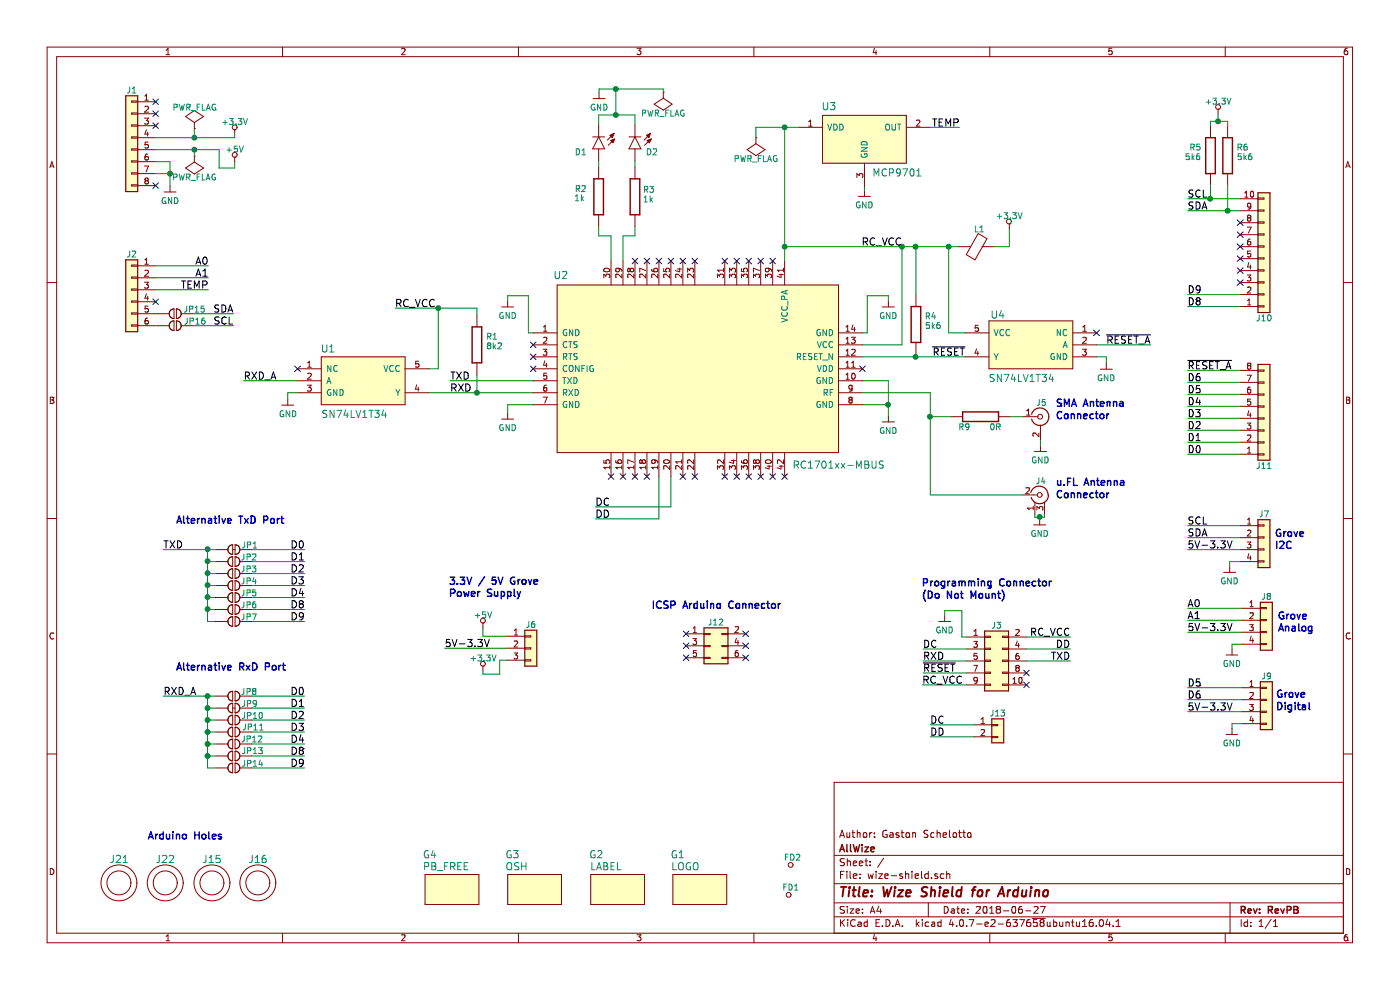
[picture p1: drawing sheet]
EESchema Schematic File Version 2
LIBS:power
LIBS:wize-shield
LIBS:wize-shield-cache
EELAYER 25 0
EELAYER END
$Descr A4 11693 8268
encoding utf-8
Sheet 1 1
Title "Wize Shield for Arduino"
Date "2018-06-27"
Rev "RevPB"
Comp "AllWize"
Comment1 "Author: Gaston Schelotto"
Comment2 ""
Comment3 ""
Comment4 ""
$EndDescr
$Comp
L FIDUCIAL FD1
U 1 1
P 6590 7495
F 0 "FD1" H 6605 7580 50  0000 C CNN
F 1 "FIDUCIAL" H 6615 7665 50  0001 C CNN
F 2 "WIZE-SHIELD:FIDUCIAL-08" H 6590 7495 60  0001 C CNN
F 3 "" H 6590 7495 60  0000 C CNN
F 4 "Fiducial" H 6590 7495 60  0001 C CNN "Function"
F 5 "NA" H 6590 7495 60  0001 C CNN "PN"
	1    6590 7495
	1    0    0    -1  
$EndComp
$Comp
L LOGO G1
U 1 1
P 5620 7305
F 0 "G1" H 5660 7475 60  0000 C CNN
F 1 "LOGO" H 5725 7375 60  0000 C CNN
F 2 "WIZE-SHIELD:allwize-logo-2" H 5620 7305 60  0001 C CNN
F 3 "" H 5620 7305 60  0000 C CNN
F 4 "Logo Mark" H 5620 7305 60  0001 C CNN "Function"
F 5 "NA" H 5620 7305 60  0001 C CNN "PN"
	1    5620 7305
	1    0    0    -1  
$EndComp
$Comp
L R R4
U 1 1
P 7650 2710
F 0 "R4" H 7775 2645 50  0000 C CNN
F 1 "5k6" H 7795 2725 50  0000 C CNN
F 2 "WIZE-SHIELD:R_0603" H 7650 2710 60  0001 C CNN
F 3 "" H 7650 2710 60  0000 C CNN
F 4 "Pull-up resistor" H 7650 2710 60  0001 C CNN "Function"
F 5 "ERJ-3EKF5601V" H 7650 2710 60  0001 C CNN "PN"
	1    7650 2710
	1    0    0    1   
$EndComp
$Comp
L +5V #PWR01
U 1 1
P 4035 5245
F 0 "#PWR01" H 4035 5205 50  0001 C CNN
F 1 "+5V" H 4035 5355 50  0000 C CNN
F 2 "" H 4035 5245 60  0000 C CNN
F 3 "" H 4035 5245 60  0000 C CNN
	1    4035 5245
	-1   0    0    -1  
$EndComp
$Comp
L GND #PWR02
U 1 1
P 5005 825
F 0 "#PWR02" H 5005 825 50  0001 C CNN
F 1 "GND" H 5005 755 50  0000 C CNN
F 2 "" H 5005 825 60  0000 C CNN
F 3 "" H 5005 825 60  0000 C CNN
	1    5005 825 
	1    0    0    -1  
$EndComp
$Comp
L R R2
U 1 1
P 5000 1645
F 0 "R2" H 5150 1715 50  0000 C CNN
F 1 "1k" H 5160 1640 50  0000 C CNN
F 2 "WIZE-SHIELD:R_0603" H 5000 1645 60  0001 C CNN
F 3 "" H 5000 1645 60  0000 C CNN
F 4 "Series Resistor" V 5000 1645 60  0001 C CNN "Function"
F 5 "RC0603FR-071KL" H 5000 1645 60  0001 C CNN "PN"
	1    5000 1645
	-1   0    0    -1  
$EndComp
$Comp
L LED-DIODE D1
U 1 1
P 5000 1245
F 0 "D1" H 5100 1245 50  0000 L BNN
F 1 "LED-DIODE" V 5190 1065 50  0001 L BNN
F 2 "WIZE-SHIELD:LED_0603" H 5000 1245 60  0001 C CNN
F 3 "" H 5000 1245 60  0000 C CNN
F 4 "Green LED" V 5000 1245 60  0001 C CNN "Function"
F 5 "KPT-1608LVZGCK" V 5000 1245 60  0001 C CNN "PN"
	1    5000 1245
	-1   0    0    1   
$EndComp
$Comp
L FIDUCIAL FD2
U 1 1
P 6605 7245
F 0 "FD2" H 6620 7330 50  0000 C CNN
F 1 "FIDUCIAL" H 6630 7415 50  0001 C CNN
F 2 "WIZE-SHIELD:FIDUCIAL-08" H 6605 7245 60  0001 C CNN
F 3 "" H 6605 7245 60  0000 C CNN
F 4 "Fiducial" H 6605 7245 60  0001 C CNN "Function"
F 5 "NA" H 6605 7245 60  0001 C CNN "PN"
	1    6605 7245
	1    0    0    -1  
$EndComp
Text Notes 3750 4995 0    60   ~ 12
3.3V / 5V Grove\nPower Supply
$Comp
L Conn_01x06 J2
U 1 1
P 1100 2420
F 0 "J2" H 1100 2720 50  0000 C CNN
F 1 "Conn_01x06" H 1100 2020 50  0001 C CNN
F 2 "WIZE-SHIELD:PinHeader_1x06_P2.54mm_Vertical" H 1100 2420 50  0001 C CNN
F 3 "" H 1100 2420 50  0001 C CNN
F 4 "1x6 Connector" H 1100 2420 60  0001 C CNN "Function"
F 5 "PEC06SAAN" H 1100 2420 60  0001 C CNN "PN"
	1    1100 2420
	-1   0    0    -1  
$EndComp
$Comp
L Conn_01x08 J1
U 1 1
P 1100 1150
F 0 "J1" H 1100 1550 50  0000 C CNN
F 1 "Conn_01x08" H 1100 650 50  0001 C CNN
F 2 "WIZE-SHIELD:PinHeader_1x08_P2.54mm_Vertical" H 1100 1150 50  0001 C CNN
F 3 "" H 1100 1150 50  0001 C CNN
F 4 "1x8 Connector" H 1100 1150 60  0001 C CNN "Function"
F 5 "PEC08SAAN" H 1100 1150 60  0001 C CNN "PN"
	1    1100 1150
	-1   0    0    -1  
$EndComp
$Comp
L Conn_01x10 J10
U 1 1
P 10560 2160
F 0 "J10" H 10560 2660 50  0000 C CNN
F 1 "Conn_01x10" H 10560 1560 50  0001 C CNN
F 2 "WIZE-SHIELD:PinHeader_1x10_P2.54mm_Vertical" H 10560 2160 50  0001 C CNN
F 3 "" H 10560 2160 50  0001 C CNN
F 4 "1x10 Connector" H 10560 2160 60  0001 C CNN "Function"
F 5 "PEC10SAAN" H 10560 2160 60  0001 C CNN "PN"
	1    10560 2160
	1    0    0    1   
$EndComp
$Comp
L Conn_02x05_Odd_Even J3
U 1 1
P 8275 5520
F 0 "J3" H 8325 5820 50  0000 C CNN
F 1 "Conn_02x05_Odd_Even" H 8325 5220 50  0001 C CNN
F 2 "WIZE-SHIELD:PinHeader_2x05_P1.27mm_Vertical_SMD" H 8275 5520 50  0001 C CNN
F 3 "" H 8275 5520 50  0001 C CNN
F 4 "2x5 Connector" H 8275 5520 60  0001 C CNN "Function"
F 5 "NA" H 8275 5520 60  0001 C CNN "PN"
	1    8275 5520
	1    0    0    -1  
$EndComp
$Comp
L Conn_01x08 J11
U 1 1
P 10560 3495
F 0 "J11" H 10560 3895 50  0000 C CNN
F 1 "Conn_01x08" H 10560 2995 50  0001 C CNN
F 2 "WIZE-SHIELD:PinHeader_1x08_P2.54mm_Vertical" H 10560 3495 50  0001 C CNN
F 3 "" H 10560 3495 50  0001 C CNN
F 4 "1x8 Connector" H 10560 3495 60  0001 C CNN "Function"
F 5 "PEC08SAAN" H 10560 3495 60  0001 C CNN "PN"
	1    10560 3495
	1    0    0    1   
$EndComp
$Comp
L Conn_01x03 J6
U 1 1
P 4435 5415
F 0 "J6" H 4435 5615 50  0000 C CNN
F 1 "Conn_01x03" H 4435 5215 50  0001 C CNN
F 2 "WIZE-SHIELD:PinHeader_1x03_P2.54mm_Vertical" H 4435 5415 50  0001 C CNN
F 3 "" H 4435 5415 50  0001 C CNN
F 4 "1x3 Connector" H 4435 5415 60  0001 C CNN "Function"
F 5 "PEC03SAAN" H 4435 5415 60  0001 C CNN "PN"
	1    4435 5415
	1    0    0    -1  
$EndComp
$Comp
L Conn_01x04 J7
U 1 1
P 10560 4490
F 0 "J7" H 10560 4690 50  0000 C CNN
F 1 "Conn_01x04" H 10560 4190 50  0001 C CNN
F 2 "WIZE-SHIELD:GROVE-TH-1x04-P2.00mm_Horizontal" H 10560 4490 50  0001 C CNN
F 3 "" H 10560 4490 50  0001 C CNN
F 4 "1x4 Connector" H 10560 4490 60  0001 C CNN "Function"
F 5 "110990037" H 10560 4490 60  0001 C CNN "PN"
	1    10560 4490
	1    0    0    -1  
$EndComp
$Comp
L R R3
U 1 1
P 5305 1645
F 0 "R3" H 5190 1710 50  0000 C CNN
F 1 "1k" H 5195 1630 50  0000 C CNN
F 2 "WIZE-SHIELD:R_0603" H 5305 1645 60  0001 C CNN
F 3 "" H 5305 1645 60  0000 C CNN
F 4 "Series Resistor" V 5305 1645 60  0001 C CNN "Function"
F 5 "RC0603FR-071KL" H 5305 1645 60  0001 C CNN "PN"
	1    5305 1645
	-1   0    0    -1  
$EndComp
$Comp
L LED-DIODE D2
U 1 1
P 5305 1245
F 0 "D2" H 5115 1245 50  0000 L BNN
F 1 "LED-DIODE" V 5495 1065 50  0001 L BNN
F 2 "WIZE-SHIELD:LED_0603" H 5305 1245 60  0001 C CNN
F 3 "" H 5305 1245 60  0000 C CNN
F 4 "Green LED" V 5305 1245 60  0001 C CNN "Function"
F 5 "KPT-1608LVZGCK" V 5305 1245 60  0001 C CNN "PN"
	1    5305 1245
	-1   0    0    1   
$EndComp
Wire Wire Line
	5000 1895 5000 1970
Wire Wire Line
	5000 1970 5105 1970
Wire Wire Line
	5105 1970 5105 2180
Wire Wire Line
	5205 2180 5205 1970
Wire Wire Line
	5205 1970 5305 1970
Wire Wire Line
	5305 1970 5305 1895
Wire Wire Line
	5000 1395 5000 1345
Wire Wire Line
	5305 1395 5305 1345
Wire Wire Line
	5000 1045 5000 960 
Wire Wire Line
	5000 960  5305 960 
Wire Wire Line
	5305 960  5305 1045
Wire Wire Line
	5005 775  5005 745 
Wire Wire Line
	5005 745  5540 745 
Wire Wire Line
	5145 745  5145 960 
Connection ~ 5145 960 
$Comp
L Ferrite_Bead L1
U 1 1
P 8155 2060
F 0 "L1" V 8005 2085 50  0000 C CNN
F 1 "Ferrite_Bead" V 8305 2060 50  0001 C CNN
F 2 "WIZE-SHIELD:R_0603" V 8085 2060 50  0001 C CNN
F 3 "" H 8155 2060 50  0001 C CNN
F 4 "Ferrite Bead" V 8155 2060 60  0001 C CNN "Function"
F 5 "BLM18SG331TN1" V 8155 2060 60  0001 C CNN "PN"
	1    8155 2060
	0    1    1    0   
$EndComp
NoConn ~ 7205 3080
NoConn ~ 6055 2180
NoConn ~ 6155 2180
NoConn ~ 6255 2180
NoConn ~ 6355 2180
NoConn ~ 6455 2180
NoConn ~ 5305 2180
NoConn ~ 5405 2180
NoConn ~ 5505 2180
NoConn ~ 5605 2180
NoConn ~ 5705 2180
NoConn ~ 5805 2180
Wire Wire Line
	7710 5420 8075 5420
Text Label 7710 5420 0    60   ~ 0
DC
Wire Wire Line
	7710 5520 8075 5520
Text Label 7710 5520 0    60   ~ 0
RXD
Wire Wire Line
	7710 5620 8075 5620
Text Label 7710 5620 0    60   ~ 0
~RESET~
$Comp
L GND #PWR03
U 1 1
P 7890 5190
F 0 "#PWR03" H 7890 5190 50  0001 C CNN
F 1 "GND" H 7890 5120 50  0000 C CNN
F 2 "" H 7890 5190 60  0000 C CNN
F 3 "" H 7890 5190 60  0000 C CNN
	1    7890 5190
	1    0    0    -1  
$EndComp
Wire Wire Line
	7890 5140 7890 5100
Wire Wire Line
	7890 5100 8035 5100
Wire Wire Line
	8035 5100 8035 5320
Wire Wire Line
	8035 5320 8075 5320
Wire Wire Line
	7705 5720 8075 5720
Text Label 7705 5720 0    60   ~ 0
RC_VCC
Wire Wire Line
	8940 5320 8575 5320
Text Label 8940 5320 2    60   ~ 0
RC_VCC
Wire Wire Line
	8940 5420 8575 5420
Text Label 8940 5420 2    60   ~ 0
DD
Wire Wire Line
	8940 5520 8575 5520
Text Label 8940 5520 2    60   ~ 0
TXD
NoConn ~ 8575 5620
NoConn ~ 8575 5720
Text Notes 7700 5010 0    60   ~ 12
Programming Connector\n(Do Not Mount)
$Comp
L GND #PWR04
U 1 1
P 7420 2565
F 0 "#PWR04" H 7420 2565 50  0001 C CNN
F 1 "GND" H 7420 2495 50  0000 C CNN
F 2 "" H 7420 2565 60  0000 C CNN
F 3 "" H 7420 2565 60  0000 C CNN
	1    7420 2565
	1    0    0    -1  
$EndComp
Wire Wire Line
	7420 2515 7420 2470
Wire Wire Line
	7420 2470 7245 2470
Wire Wire Line
	7245 2470 7245 2780
Wire Wire Line
	7245 2780 7205 2780
$Comp
L GND #PWR05
U 1 1
P 7420 3525
F 0 "#PWR05" H 7420 3525 50  0001 C CNN
F 1 "GND" H 7420 3455 50  0000 C CNN
F 2 "" H 7420 3525 60  0000 C CNN
F 3 "" H 7420 3525 60  0000 C CNN
	1    7420 3525
	1    0    0    -1  
$EndComp
Wire Wire Line
	7420 3475 7420 3180
Wire Wire Line
	7420 3180 7205 3180
Wire Wire Line
	7205 3380 7420 3380
Connection ~ 7420 3380
Wire Wire Line
	7535 2060 7535 2880
Wire Wire Line
	7535 2880 7205 2880
Connection ~ 7535 2060
Text Label 7535 2060 2    60   ~ 0
RC_VCC
Wire Wire Line
	8305 2060 8430 2060
Wire Wire Line
	8430 2060 8430 1910
$Comp
L +3.3V #PWR06
U 1 1
P 8430 1910
F 0 "#PWR06" H 8430 1870 50  0001 C CNN
F 1 "+3.3V" H 8430 2020 50  0000 C CNN
F 2 "" H 8430 1910 60  0000 C CNN
F 3 "" H 8430 1910 60  0000 C CNN
	1    8430 1910
	1    0    0    -1  
$EndComp
NoConn ~ 6155 3980
NoConn ~ 6255 3980
NoConn ~ 6355 3980
NoConn ~ 6455 3980
NoConn ~ 6555 3980
$Comp
L GND #PWR07
U 1 1
P 4240 2565
F 0 "#PWR07" H 4240 2565 50  0001 C CNN
F 1 "GND" H 4240 2495 50  0000 C CNN
F 2 "" H 4240 2565 60  0000 C CNN
F 3 "" H 4240 2565 60  0000 C CNN
	1    4240 2565
	-1   0    0    -1  
$EndComp
Wire Wire Line
	4240 2515 4240 2470
Wire Wire Line
	4240 2470 4415 2470
Wire Wire Line
	4415 2470 4415 2780
Wire Wire Line
	4415 2780 4455 2780
Text Label 8060 2980 2    60   ~ 0
~RESET~
$Comp
L GND #PWR08
U 1 1
P 4240 3500
F 0 "#PWR08" H 4240 3500 50  0001 C CNN
F 1 "GND" H 4240 3430 50  0000 C CNN
F 2 "" H 4240 3500 60  0000 C CNN
F 3 "" H 4240 3500 60  0000 C CNN
	1    4240 3500
	-1   0    0    -1  
$EndComp
Wire Wire Line
	4240 3450 4240 3380
Wire Wire Line
	4240 3380 4455 3380
NoConn ~ 6055 3980
NoConn ~ 5805 3980
NoConn ~ 5105 3980
NoConn ~ 5205 3980
NoConn ~ 5305 3980
NoConn ~ 5405 3980
NoConn ~ 5705 3980
Wire Wire Line
	5505 3980 5505 4335
Wire Wire Line
	5505 4335 4975 4335
Wire Wire Line
	5605 3980 5605 4235
Wire Wire Line
	5605 4235 4975 4235
Text Label 4975 4335 0    60   ~ 0
DD
Text Label 4975 4235 0    60   ~ 0
DC
NoConn ~ 4455 2880
NoConn ~ 4455 2980
NoConn ~ 4455 3080
Wire Wire Line
	3760 3180 4455 3180
Wire Wire Line
	3585 3280 4455 3280
Wire Wire Line
	7650 2960 7650 2980
Connection ~ 7650 2980
Wire Wire Line
	7650 2060 7650 2460
Connection ~ 7650 2060
Wire Wire Line
	6555 2060 8005 2060
$Comp
L R R1
U 1 1
P 3985 2880
F 0 "R1" H 4110 2815 50  0000 C CNN
F 1 "8k2" H 4130 2895 50  0000 C CNN
F 2 "WIZE-SHIELD:R_0603" H 3985 2880 60  0001 C CNN
F 3 "" H 3985 2880 60  0000 C CNN
F 4 "Pull-up resistor" H 3985 2880 60  0001 C CNN "Function"
F 5 "CRCW06038K20FKEA" H 3985 2880 60  0001 C CNN "PN"
	1    3985 2880
	1    0    0    1   
$EndComp
Wire Wire Line
	3985 3130 3985 3280
Connection ~ 3985 3280
Wire Wire Line
	3985 2575 3985 2630
Wire Wire Line
	3300 2575 3985 2575
Text Label 3300 2575 0    60   ~ 0
RC_VCC
Wire Wire Line
	4035 5315 4235 5315
Wire Wire Line
	4035 5315 4035 5245
$Comp
L +3.3V #PWR09
U 1 1
P 4035 5605
F 0 "#PWR09" H 4035 5565 50  0001 C CNN
F 1 "+3.3V" H 4035 5715 50  0000 C CNN
F 2 "" H 4035 5605 60  0000 C CNN
F 3 "" H 4035 5605 60  0000 C CNN
	1    4035 5605
	1    0    0    -1  
$EndComp
Wire Wire Line
	4235 5515 4175 5515
Wire Wire Line
	4175 5515 4175 5630
Wire Wire Line
	4175 5630 4035 5630
Wire Wire Line
	4035 5630 4035 5605
Wire Wire Line
	3715 5415 4235 5415
Text Label 3715 5415 0    60   ~ 0
5V-3.3V
$Comp
L +3.3V #PWR010
U 1 1
P 1960 1125
F 0 "#PWR010" H 1960 1085 50  0001 C CNN
F 1 "+3.3V" H 1960 1235 50  0000 C CNN
F 2 "" H 1960 1125 60  0000 C CNN
F 3 "" H 1960 1125 60  0000 C CNN
	1    1960 1125
	1    0    0    -1  
$EndComp
Wire Wire Line
	1625 1150 1625 1075
$Comp
L PWR_FLAG #FLG011
U 1 1
P 1625 1075
F 0 "#FLG011" H 1825 1120 50  0001 C CNN
F 1 "PWR_FLAG" H 1625 1255 50  0000 C CNN
F 2 "" H 1625 1075 60  0000 C CNN
F 3 "" H 1625 1075 60  0000 C CNN
	1    1625 1075
	1    0    0    -1  
$EndComp
Wire Wire Line
	1960 1150 1960 1125
Connection ~ 1625 1150
$Comp
L +5V #PWR012
U 1 1
P 1960 1355
F 0 "#PWR012" H 1960 1315 50  0001 C CNN
F 1 "+5V" H 1960 1465 50  0000 C CNN
F 2 "" H 1960 1355 60  0000 C CNN
F 3 "" H 1960 1355 60  0000 C CNN
	1    1960 1355
	1    0    0    -1  
$EndComp
Wire Wire Line
	1960 1355 1960 1405
Wire Wire Line
	1960 1405 1830 1405
Wire Wire Line
	1830 1405 1830 1250
$Comp
L GND #PWR013
U 1 1
P 1420 1605
F 0 "#PWR013" H 1420 1605 50  0001 C CNN
F 1 "GND" H 1420 1535 50  0000 C CNN
F 2 "" H 1420 1605 60  0000 C CNN
F 3 "" H 1420 1605 60  0000 C CNN
	1    1420 1605
	-1   0    0    -1  
$EndComp
$Comp
L RC1701xx-MBUS U2
U 1 1
P 4655 2380
F 0 "U2" H 4685 2465 60  0000 C CNN
F 1 "RC1701xx-MBUS" H 7005 880 60  0000 C CNN
F 2 "WIZE-SHIELD:RC1701xx-MBUS" H 4655 2380 60  0001 C CNN
F 3 "" H 4655 2380 60  0000 C CNN
F 4 "M-Bus High power RF Transceiver Module" H 4655 2380 60  0001 C CNN "Function"
F 5 "RC1701HP-MBUS4" H 4655 2380 60  0001 C CNN "PN"
	1    4655 2380
	1    0    0    -1  
$EndComp
$Comp
L PWR_FLAG #FLG014
U 1 1
P 1625 1305
F 0 "#FLG014" H 1825 1350 50  0001 C CNN
F 1 "PWR_FLAG" H 1625 1485 50  0000 C CNN
F 2 "" H 1625 1305 60  0000 C CNN
F 3 "" H 1625 1305 60  0000 C CNN
	1    1625 1305
	-1   0    0    1   
$EndComp
Wire Wire Line
	1625 1305 1625 1250
Connection ~ 1625 1250
Wire Wire Line
	1420 1350 1420 1555
Connection ~ 1420 1450
Text Notes 1470 4385 0    60   ~ 12
Alternative TxD Port
Text Label 9920 3095 0    60   ~ 0
~RESET_A~
$Comp
L SN74LV1T34 U1
U 1 1
P 2685 2980
F 0 "U1" H 2740 3050 60  0000 C CNN
F 1 "SN74LV1T34" H 2960 2505 60  0000 C CNN
F 2 "WIZE-SHIELD:SOT-23-5" H 2685 2980 60  0001 C CNN
F 3 "" H 2685 2980 60  0000 C CNN
F 4 "Logic Level Shifter" H 2685 2980 60  0001 C CNN "Function"
F 5 "SN74LV1T34DBVR" H 2685 2980 60  0001 C CNN "PN"
	1    2685 2980
	1    0    0    -1  
$EndComp
Wire Wire Line
	3585 3080 3660 3080
Wire Wire Line
	3660 3080 3660 2575
Connection ~ 3660 2575
NoConn ~ 2485 3080
$Comp
L GND #PWR015
U 1 1
P 2405 3385
F 0 "#PWR015" H 2405 3385 50  0001 C CNN
F 1 "GND" H 2405 3315 50  0000 C CNN
F 2 "" H 2405 3385 60  0000 C CNN
F 3 "" H 2405 3385 60  0000 C CNN
	1    2405 3385
	-1   0    0    -1  
$EndComp
Wire Wire Line
	2405 3335 2405 3280
Wire Wire Line
	2405 3280 2485 3280
Wire Wire Line
	2035 3180 2485 3180
Text Label 2035 3180 0    60   ~ 0
RXD_A
Text Label 3760 3180 0    60   ~ 0
TXD
Text Label 3760 3280 0    60   ~ 0
RXD
$Comp
L SN74LV1T34 U4
U 1 1
P 8960 2680
F 0 "U4" H 9585 2735 60  0000 C CNN
F 1 "SN74LV1T34" H 9385 2205 60  0000 C CNN
F 2 "WIZE-SHIELD:SOT-23-5" H 8960 2680 60  0001 C CNN
F 3 "" H 8960 2680 60  0000 C CNN
F 4 "Logic Level Shifter" H 8960 2680 60  0001 C CNN "Function"
F 5 "SN74LV1T34DBVR" H 8960 2680 60  0001 C CNN "PN"
	1    8960 2680
	-1   0    0    -1  
$EndComp
NoConn ~ 9160 2780
$Comp
L GND #PWR016
U 1 1
P 9240 3085
F 0 "#PWR016" H 9240 3085 50  0001 C CNN
F 1 "GND" H 9240 3015 50  0000 C CNN
F 2 "" H 9240 3085 60  0000 C CNN
F 3 "" H 9240 3085 60  0000 C CNN
	1    9240 3085
	1    0    0    -1  
$EndComp
Wire Wire Line
	9240 3035 9240 2980
Wire Wire Line
	9240 2980 9160 2980
Wire Wire Line
	9610 2880 9160 2880
Text Label 9610 2880 2    60   ~ 0
~RESET_A~
Wire Wire Line
	7205 2980 8060 2980
Wire Wire Line
	8060 2780 7925 2780
Wire Wire Line
	7925 2780 7925 2060
Connection ~ 7925 2060
$Comp
L Conn_Coaxial J5
U 1 1
P 8690 3480
F 0 "J5" H 8700 3600 50  0000 C CNN
F 1 "Conn_Coaxial" V 8805 3480 50  0001 C CNN
F 2 "WIZE-SHIELD:SMA_Jack" H 8690 3480 50  0001 C CNN
F 3 "" H 8690 3480 50  0001 C CNN
F 4 "SMA Antenna Connector" H 8690 3480 60  0001 C CNN "Function"
F 5 "PCB.SMAFRA.HT" H 8690 3480 60  0001 C CNN "PN"
	1    8690 3480
	1    0    0    -1  
$EndComp
$Comp
L GND #PWR017
U 1 1
P 8690 3770
F 0 "#PWR017" H 8690 3770 50  0001 C CNN
F 1 "GND" H 8690 3700 50  0000 C CNN
F 2 "" H 8690 3770 60  0000 C CNN
F 3 "" H 8690 3770 60  0000 C CNN
	1    8690 3770
	1    0    0    -1  
$EndComp
Wire Wire Line
	8690 3720 8690 3680
$Comp
L GND #PWR018
U 1 1
P 10270 4780
F 0 "#PWR018" H 10270 4780 50  0001 C CNN
F 1 "GND" H 10270 4710 50  0000 C CNN
F 2 "" H 10270 4780 60  0000 C CNN
F 3 "" H 10270 4780 60  0000 C CNN
	1    10270 4780
	-1   0    0    -1  
$EndComp
Wire Wire Line
	10270 4730 10270 4690
Wire Wire Line
	10270 4690 10360 4690
Text Label 9920 4390 0    60   ~ 0
SCL
Wire Wire Line
	9920 4390 10360 4390
Wire Wire Line
	9920 4490 10360 4490
Wire Wire Line
	9920 4590 10360 4590
Text Label 9920 4490 0    60   ~ 0
SDA
Text Label 9920 4590 0    60   ~ 0
5V-3.3V
$Comp
L GND #PWR019
U 1 1
P 10290 5470
F 0 "#PWR019" H 10290 5470 50  0001 C CNN
F 1 "GND" H 10290 5400 50  0000 C CNN
F 2 "" H 10290 5470 60  0000 C CNN
F 3 "" H 10290 5470 60  0000 C CNN
	1    10290 5470
	-1   0    0    -1  
$EndComp
Wire Wire Line
	10290 5420 10290 5380
Wire Wire Line
	10290 5380 10380 5380
Text Label 9920 5080 0    60   ~ 0
A0
Wire Wire Line
	9920 5080 10380 5080
Wire Wire Line
	9920 5180 10380 5180
Wire Wire Line
	9920 5280 10380 5280
Text Label 9920 5180 0    60   ~ 0
A1
Text Label 9920 5280 0    60   ~ 0
5V-3.3V
$Comp
L GND #PWR020
U 1 1
P 10290 6135
F 0 "#PWR020" H 10290 6135 50  0001 C CNN
F 1 "GND" H 10290 6065 50  0000 C CNN
F 2 "" H 10290 6135 60  0000 C CNN
F 3 "" H 10290 6135 60  0000 C CNN
	1    10290 6135
	-1   0    0    -1  
$EndComp
Wire Wire Line
	10290 6085 10290 6045
Wire Wire Line
	10290 6045 10380 6045
Text Label 9920 5745 0    60   ~ 0
D5
Wire Wire Line
	9920 5745 10380 5745
Wire Wire Line
	9920 5845 10380 5845
Wire Wire Line
	9920 5945 10380 5945
Text Label 9920 5845 0    60   ~ 0
D6
Text Label 9920 5945 0    60   ~ 0
5V-3.3V
Text Notes 10650 4595 0    60   ~ 12
Grove\nI2C
Text Notes 10675 5285 0    60   ~ 12
Grove\nAnalog
Text Notes 10660 5940 0    60   ~ 12
Grove\nDigital
Text Label 9920 1660 0    60   ~ 0
SCL
Text Label 9920 1760 0    60   ~ 0
SDA
Text Label 1740 2220 2    60   ~ 0
A0
Text Label 1740 2320 2    60   ~ 0
A1
Text Label 1740 2420 2    60   ~ 0
TEMP
Text Label 9920 3195 0    60   ~ 0
D6
Text Label 9920 3295 0    60   ~ 0
D5
$Comp
L MCP9701 U3
U 1 1
P 6870 965
F 0 "U3" H 6925 1045 60  0000 C CNN
F 1 "MCP9701" H 7495 490 60  0000 C CNN
F 2 "WIZE-SHIELD:SOT-23-3" H 6870 965 60  0001 C CNN
F 3 "" H 6870 965 60  0000 C CNN
F 4 "Temperature Sensors" H 6870 965 60  0001 C CNN "Function"
F 5 "MCP9701T-E/TT" H 6870 965 60  0001 C CNN "PN"
	1    6870 965 
	1    0    0    -1  
$EndComp
Wire Wire Line
	6315 1065 6670 1065
$Comp
L GND #PWR021
U 1 1
P 7220 1640
F 0 "#PWR021" H 7220 1640 50  0001 C CNN
F 1 "GND" H 7220 1570 50  0000 C CNN
F 2 "" H 7220 1640 60  0000 C CNN
F 3 "" H 7220 1640 60  0000 C CNN
	1    7220 1640
	1    0    0    -1  
$EndComp
Wire Wire Line
	7220 1590 7220 1565
Wire Wire Line
	7770 1065 8015 1065
Text Label 8015 1065 2    60   ~ 0
TEMP
Text Label 9920 3695 0    60   ~ 0
D1
Text Label 9920 3795 0    60   ~ 0
D0
Text Label 1365 5815 0    60   ~ 0
RXD_A
Wire Wire Line
	2105 4690 2545 4690
Text Label 1365 4590 0    60   ~ 0
TXD
Wire Wire Line
	2105 4590 2545 4590
Text Label 2545 4590 2    60   ~ 0
D0
Wire Wire Line
	2105 4790 2545 4790
Text Label 2545 4790 2    60   ~ 0
D2
Text Label 2545 4690 2    60   ~ 0
D1
Text Label 2545 4890 2    60   ~ 0
D3
Text Label 9920 2460 0    60   ~ 0
D9
Text Label 9920 2560 0    60   ~ 0
D8
Wire Wire Line
	6555 1065 6555 2180
Connection ~ 6555 2060
$Comp
L Conn_01x04 J8
U 1 1
P 10580 5180
F 0 "J8" H 10580 5380 50  0000 C CNN
F 1 "Conn_01x04" H 10580 4880 50  0001 C CNN
F 2 "WIZE-SHIELD:GROVE-TH-1x04-P2.00mm_Horizontal" H 10580 5180 50  0001 C CNN
F 3 "" H 10580 5180 50  0001 C CNN
F 4 "1x4 Connector" H 10580 5180 60  0001 C CNN "Function"
F 5 "110990037" H 10580 5180 60  0001 C CNN "PN"
	1    10580 5180
	1    0    0    -1  
$EndComp
$Comp
L Conn_01x04 J9
U 1 1
P 10580 5845
F 0 "J9" H 10580 6045 50  0000 C CNN
F 1 "Conn_01x04" H 10580 5545 50  0001 C CNN
F 2 "WIZE-SHIELD:GROVE-TH-1x04-P2.00mm_Horizontal" H 10580 5845 50  0001 C CNN
F 3 "" H 10580 5845 50  0001 C CNN
F 4 "1x4 Connector" H 10580 5845 60  0001 C CNN "Function"
F 5 "110990037" H 10580 5845 60  0001 C CNN "PN"
	1    10580 5845
	1    0    0    -1  
$EndComp
$Comp
L PWR_FLAG #FLG022
U 1 1
P 5540 770
F 0 "#FLG022" H 5740 815 50  0001 C CNN
F 1 "PWR_FLAG" H 5540 950 50  0000 C CNN
F 2 "" H 5540 770 60  0000 C CNN
F 3 "" H 5540 770 60  0000 C CNN
	1    5540 770 
	-1   0    0    1   
$EndComp
Wire Wire Line
	5540 745  5540 770 
Connection ~ 5145 745 
$Comp
L PWR_FLAG #FLG023
U 1 1
P 6315 1150
F 0 "#FLG023" H 6515 1195 50  0001 C CNN
F 1 "PWR_FLAG" H 6315 1330 50  0000 C CNN
F 2 "" H 6315 1150 60  0000 C CNN
F 3 "" H 6315 1150 60  0000 C CNN
	1    6315 1150
	-1   0    0    1   
$EndComp
Wire Wire Line
	6315 1150 6315 1065
Connection ~ 6555 1065
$Comp
L Conn_02x03_Odd_Even J12
U 1 1
P 5930 5395
F 0 "J12" H 5980 5595 50  0000 C CNN
F 1 "Conn_02x03_Odd_Even" H 5980 5195 50  0001 C CNN
F 2 "WIZE-SHIELD:PinHeader_2x03_P2.54mm_Vertical" H 5930 5395 50  0001 C CNN
F 3 "" H 5930 5395 50  0001 C CNN
F 4 "2x3 Connector" H 5930 5395 60  0001 C CNN "Function"
F 5 "NA" H 5930 5395 60  0001 C CNN "PN"
	1    5930 5395
	1    0    0    -1  
$EndComp
Text Notes 5445 5095 0    60   ~ 12
ICSP Arduino Connector
NoConn ~ 5730 5295
NoConn ~ 5730 5395
NoConn ~ 5730 5495
NoConn ~ 6230 5295
NoConn ~ 6230 5395
NoConn ~ 6230 5495
$Comp
L R R6
U 1 1
P 10255 1300
F 0 "R6" H 10380 1235 50  0000 C CNN
F 1 "5k6" H 10400 1315 50  0000 C CNN
F 2 "WIZE-SHIELD:R_0603" H 10255 1300 60  0001 C CNN
F 3 "" H 10255 1300 60  0000 C CNN
F 4 "Pull-up resistor" H 10255 1300 60  0001 C CNN "Function"
F 5 "ERJ-3EKF5601V" H 10255 1300 60  0001 C CNN "PN"
	1    10255 1300
	1    0    0    1   
$EndComp
$Comp
L R R5
U 1 1
P 10110 1300
F 0 "R5" H 10235 1235 50  0000 C CNN
F 1 "5k6" H 10255 1315 50  0000 C CNN
F 2 "WIZE-SHIELD:R_0603" H 10110 1300 60  0001 C CNN
F 3 "" H 10110 1300 60  0000 C CNN
F 4 "Pull-up resistor" H 10110 1300 60  0001 C CNN "Function"
F 5 "ERJ-3EKF5601V" H 10110 1300 60  0001 C CNN "PN"
	1    10110 1300
	-1   0    0    1   
$EndComp
Connection ~ 10110 1660
Connection ~ 10255 1760
Wire Wire Line
	10110 1050 10110 1015
Wire Wire Line
	10110 1015 10255 1015
Wire Wire Line
	10255 1015 10255 1050
Wire Wire Line
	10110 1550 10110 1660
Wire Wire Line
	10255 1550 10255 1760
$Comp
L +3.3V #PWR024
U 1 1
P 10175 955
F 0 "#PWR024" H 10175 915 50  0001 C CNN
F 1 "+3.3V" H 10175 1065 50  0000 C CNN
F 2 "" H 10175 955 60  0000 C CNN
F 3 "" H 10175 955 60  0000 C CNN
	1    10175 955 
	1    0    0    -1  
$EndComp
Wire Wire Line
	10175 955  10175 1015
Connection ~ 10175 1015
$Comp
L Conn_01x02 J13
U 1 1
P 8335 6055
F 0 "J13" H 8335 6155 50  0000 C CNN
F 1 "Conn_01x02" H 8335 5855 50  0001 C CNN
F 2 "WIZE-SHIELD:PinHeader_1x02_P2.54mm_Vertical" H 8335 6055 50  0001 C CNN
F 3 "" H 8335 6055 50  0001 C CNN
F 4 "1x2 Connector" H 8335 6055 60  0001 C CNN "Function"
F 5 "NA" H 8335 6055 60  0001 C CNN "PN"
	1    8335 6055
	1    0    0    -1  
$EndComp
Wire Wire Line
	7770 6055 8135 6055
Text Label 7770 6055 0    60   ~ 0
DC
Wire Wire Line
	7770 6155 8135 6155
Text Label 7770 6155 0    60   ~ 0
DD
$Comp
L NPTH-HOLE J21
U 1 1
P 995 7375
F 0 "J21" H 995 7575 60  0000 C CNN
F 1 "NPTH-HOLE" H 1195 7125 60  0001 C CNN
F 2 "WIZE-SHIELD:HOLE_3.10MM" H 995 7375 60  0001 C CNN
F 3 "" H 995 7375 60  0000 C CNN
F 4 "NPTH Hole" H 995 7375 60  0001 C CNN "Function"
F 5 "NA" H 995 7375 60  0001 C CNN "PN"
	1    995  7375
	1    0    0    -1  
$EndComp
$Comp
L NPTH-HOLE J22
U 1 1
P 1380 7375
F 0 "J22" H 1380 7575 60  0000 C CNN
F 1 "NPTH-HOLE" H 1580 7125 60  0001 C CNN
F 2 "WIZE-SHIELD:HOLE_3.10MM" H 1380 7375 60  0001 C CNN
F 3 "" H 1380 7375 60  0000 C CNN
F 4 "NPTH Hole" H 1380 7375 60  0001 C CNN "Function"
F 5 "NA" H 1380 7375 60  0001 C CNN "PN"
	1    1380 7375
	1    0    0    -1  
$EndComp
$Comp
L NPTH-HOLE J15
U 1 1
P 1770 7375
F 0 "J15" H 1770 7575 60  0000 C CNN
F 1 "NPTH-HOLE" H 1970 7125 60  0001 C CNN
F 2 "WIZE-SHIELD:HOLE_3.10MM" H 1770 7375 60  0001 C CNN
F 3 "" H 1770 7375 60  0000 C CNN
F 4 "NPTH Hole" H 1770 7375 60  0001 C CNN "Function"
F 5 "NA" H 1770 7375 60  0001 C CNN "PN"
	1    1770 7375
	1    0    0    -1  
$EndComp
$Comp
L NPTH-HOLE J16
U 1 1
P 2155 7375
F 0 "J16" H 2155 7575 60  0000 C CNN
F 1 "NPTH-HOLE" H 2355 7125 60  0001 C CNN
F 2 "WIZE-SHIELD:HOLE_3.10MM" H 2155 7375 60  0001 C CNN
F 3 "" H 2155 7375 60  0000 C CNN
F 4 "NPTH Hole" H 2155 7375 60  0001 C CNN "Function"
F 5 "NA" H 2155 7375 60  0001 C CNN "PN"
	1    2155 7375
	1    0    0    -1  
$EndComp
Text Notes 1235 7020 0    60   ~ 12
Arduino Holes
$Comp
L LOGO G2
U 1 1
P 4935 7305
F 0 "G2" H 4980 7475 60  0000 C CNN
F 1 "LABEL" H 5060 7375 60  0000 C CNN
F 2 "WIZE-SHIELD:LABEL_15x7mm" H 4935 7305 60  0001 C CNN
F 3 "" H 4935 7305 60  0000 C CNN
F 4 "Label Zone" H 4935 7305 60  0001 C CNN "Function"
F 5 "NA" H 4935 7305 60  0001 C CNN "PN"
	1    4935 7305
	1    0    0    -1  
$EndComp
Wire Wire Line
	1615 2620 1950 2620
Text Label 1950 2620 2    60   ~ 0
SDA
Wire Wire Line
	1615 2720 1950 2720
Text Label 1950 2720 2    60   ~ 0
SCL
NoConn ~ 1300 1550
NoConn ~ 1300 850 
NoConn ~ 1300 950 
NoConn ~ 1300 1050
Wire Wire Line
	1300 1150 1960 1150
Wire Wire Line
	1830 1250 1300 1250
Wire Wire Line
	1300 1350 1420 1350
Wire Wire Line
	1300 1450 1420 1450
Wire Wire Line
	1300 2620 1315 2620
Wire Wire Line
	1300 2720 1315 2720
Wire Wire Line
	1300 2420 1740 2420
Wire Wire Line
	1740 2320 1300 2320
Wire Wire Line
	1300 2220 1740 2220
NoConn ~ 1300 2520
Wire Wire Line
	10360 3795 9920 3795
Wire Wire Line
	9920 3695 10360 3695
Wire Wire Line
	9920 3295 10360 3295
Wire Wire Line
	10360 3195 9920 3195
Wire Wire Line
	9920 3095 10360 3095
NoConn ~ 10360 2360
NoConn ~ 10360 2260
NoConn ~ 10360 2160
NoConn ~ 10360 2060
NoConn ~ 10360 1960
NoConn ~ 10360 1860
Wire Wire Line
	9920 1660 10360 1660
Wire Wire Line
	9920 1760 10360 1760
Wire Wire Line
	10360 2460 9920 2460
Wire Wire Line
	9920 2560 10360 2560
Wire Wire Line
	2105 4890 2545 4890
Text Label 9920 3495 0    60   ~ 0
D3
Text Label 9920 3595 0    60   ~ 0
D2
Wire Wire Line
	10360 3495 9920 3495
Wire Wire Line
	9920 3595 10360 3595
Wire Wire Line
	10360 3395 9920 3395
Text Label 9920 3395 0    60   ~ 0
D4
Wire Wire Line
	2105 5090 2545 5090
Wire Wire Line
	2105 4990 2545 4990
Text Label 2545 4990 2    60   ~ 0
D4
Wire Wire Line
	2105 5190 2545 5190
Text Label 2545 5190 2    60   ~ 0
D9
Text Label 2545 5090 2    60   ~ 0
D8
$Comp
L SolderJumper_2_Bridged JP1
U 1 1
P 1955 4590
F 0 "JP1" H 2085 4630 50  0000 C CNN
F 1 "SolderJumper_2_Bridged" H 1955 4490 50  0001 C CNN
F 2 "WIZE-SHIELD:SolderJumper-2_P1.3mm_Bridged_Pad1.0x1.5mm" H 1955 4590 50  0001 C CNN
F 3 "" H 1955 4590 50  0001 C CNN
F 4 "Solder Jumper Bridged" H 1955 4590 60  0001 C CNN "Function"
F 5 "NA" H 1955 4590 60  0001 C CNN "PN"
	1    1955 4590
	1    0    0    -1  
$EndComp
Wire Wire Line
	1365 4590 1805 4590
Wire Wire Line
	1805 4690 1735 4690
Wire Wire Line
	1735 4590 1735 5190
Connection ~ 1735 4590
Wire Wire Line
	1735 4790 1805 4790
Connection ~ 1735 4690
Wire Wire Line
	1735 4890 1805 4890
Connection ~ 1735 4790
Wire Wire Line
	1735 4990 1805 4990
Connection ~ 1735 4890
Wire Wire Line
	1735 5090 1805 5090
Connection ~ 1735 4990
Wire Wire Line
	1735 5190 1805 5190
Connection ~ 1735 5090
Text Notes 1470 5610 0    60   ~ 12
Alternative RxD Port
Wire Wire Line
	2105 5915 2545 5915
Wire Wire Line
	2105 5815 2545 5815
Text Label 2545 5815 2    60   ~ 0
D0
Wire Wire Line
	2105 6015 2545 6015
Text Label 2545 6015 2    60   ~ 0
D2
Text Label 2545 5915 2    60   ~ 0
D1
Text Label 2545 6115 2    60   ~ 0
D3
Wire Wire Line
	2105 6115 2545 6115
Wire Wire Line
	2105 6315 2545 6315
Wire Wire Line
	2105 6215 2545 6215
Text Label 2545 6215 2    60   ~ 0
D4
Wire Wire Line
	2105 6415 2545 6415
Text Label 2545 6415 2    60   ~ 0
D9
Text Label 2545 6315 2    60   ~ 0
D8
$Comp
L SolderJumper_2_Open JP8
U 1 1
P 1955 5815
F 0 "JP8" H 2080 5855 50  0000 C CNN
F 1 "SolderJumper_2_Open" H 1955 5715 50  0001 C CNN
F 2 "WIZE-SHIELD:SolderJumper-2_P1.3mm_Open_Pad1.0x1.5mm" H 1955 5815 50  0001 C CNN
F 3 "" H 1955 5815 50  0001 C CNN
F 4 "Solder Jumper Open" H 1955 5815 60  0001 C CNN "Function"
F 5 "NA" H 1955 5815 60  0001 C CNN "PN"
	1    1955 5815
	1    0    0    -1  
$EndComp
Wire Wire Line
	1365 5815 1805 5815
Wire Wire Line
	1805 5915 1735 5915
Wire Wire Line
	1735 5815 1735 6415
Connection ~ 1735 5815
Wire Wire Line
	1735 6015 1805 6015
Connection ~ 1735 5915
Wire Wire Line
	1735 6115 1805 6115
Connection ~ 1735 6015
Wire Wire Line
	1735 6215 1805 6215
Connection ~ 1735 6115
Wire Wire Line
	1735 6315 1805 6315
Connection ~ 1735 6215
Wire Wire Line
	1735 6415 1805 6415
Connection ~ 1735 6315
$Comp
L SolderJumper_2_Open JP10
U 1 1
P 1955 6015
F 0 "JP10" H 2110 6055 50  0000 C CNN
F 1 "SolderJumper_2_Open" H 1955 5915 50  0001 C CNN
F 2 "WIZE-SHIELD:SolderJumper-2_P1.3mm_Open_Pad1.0x1.5mm" H 1955 6015 50  0001 C CNN
F 3 "" H 1955 6015 50  0001 C CNN
F 4 "Solder Jumper Open" H 1955 6015 60  0001 C CNN "Function"
F 5 "NA" H 1955 6015 60  0001 C CNN "PN"
	1    1955 6015
	1    0    0    -1  
$EndComp
$Comp
L SolderJumper_2_Open JP11
U 1 1
P 1955 6115
F 0 "JP11" H 2115 6160 50  0000 C CNN
F 1 "SolderJumper_2_Open" H 1955 6015 50  0001 C CNN
F 2 "WIZE-SHIELD:SolderJumper-2_P1.3mm_Open_Pad1.0x1.5mm" H 1955 6115 50  0001 C CNN
F 3 "" H 1955 6115 50  0001 C CNN
F 4 "Solder Jumper Open" H 1955 6115 60  0001 C CNN "Function"
F 5 "NA" H 1955 6115 60  0001 C CNN "PN"
	1    1955 6115
	1    0    0    -1  
$EndComp
$Comp
L SolderJumper_2_Open JP12
U 1 1
P 1955 6215
F 0 "JP12" H 2105 6260 50  0000 C CNN
F 1 "SolderJumper_2_Open" H 1955 6115 50  0001 C CNN
F 2 "WIZE-SHIELD:SolderJumper-2_P1.3mm_Open_Pad1.0x1.5mm" H 1955 6215 50  0001 C CNN
F 3 "" H 1955 6215 50  0001 C CNN
F 4 "Solder Jumper Open" H 1955 6215 60  0001 C CNN "Function"
F 5 "NA" H 1955 6215 60  0001 C CNN "PN"
	1    1955 6215
	1    0    0    -1  
$EndComp
$Comp
L SolderJumper_2_Open JP13
U 1 1
P 1955 6315
F 0 "JP13" H 2110 6360 50  0000 C CNN
F 1 "SolderJumper_2_Open" H 1955 6215 50  0001 C CNN
F 2 "WIZE-SHIELD:SolderJumper-2_P1.3mm_Open_Pad1.0x1.5mm" H 1955 6315 50  0001 C CNN
F 3 "" H 1955 6315 50  0001 C CNN
F 4 "Solder Jumper Open" H 1955 6315 60  0001 C CNN "Function"
F 5 "NA" H 1955 6315 60  0001 C CNN "PN"
	1    1955 6315
	1    0    0    -1  
$EndComp
$Comp
L SolderJumper_2_Open JP14
U 1 1
P 1955 6415
F 0 "JP14" H 2110 6455 50  0000 C CNN
F 1 "SolderJumper_2_Open" H 1955 6315 50  0001 C CNN
F 2 "WIZE-SHIELD:SolderJumper-2_P1.3mm_Open_Pad1.0x1.5mm" H 1955 6415 50  0001 C CNN
F 3 "" H 1955 6415 50  0001 C CNN
F 4 "Solder Jumper Open" H 1955 6415 60  0001 C CNN "Function"
F 5 "NA" H 1955 6415 60  0001 C CNN "PN"
	1    1955 6415
	1    0    0    -1  
$EndComp
$Comp
L SolderJumper_2_Open JP3
U 1 1
P 1955 4790
F 0 "JP3" H 2080 4830 50  0000 C CNN
F 1 "SolderJumper_2_Open" H 1955 4690 50  0001 C CNN
F 2 "WIZE-SHIELD:SolderJumper-2_P1.3mm_Open_Pad1.0x1.5mm" H 1955 4790 50  0001 C CNN
F 3 "" H 1955 4790 50  0001 C CNN
F 4 "Solder Jumper Open" H 1955 4790 60  0001 C CNN "Function"
F 5 "NA" H 1955 4790 60  0001 C CNN "PN"
	1    1955 4790
	1    0    0    -1  
$EndComp
$Comp
L SolderJumper_2_Open JP4
U 1 1
P 1955 4890
F 0 "JP4" H 2080 4930 50  0000 C CNN
F 1 "SolderJumper_2_Open" H 1955 4790 50  0001 C CNN
F 2 "WIZE-SHIELD:SolderJumper-2_P1.3mm_Open_Pad1.0x1.5mm" H 1955 4890 50  0001 C CNN
F 3 "" H 1955 4890 50  0001 C CNN
F 4 "Solder Jumper Open" H 1955 4890 60  0001 C CNN "Function"
F 5 "NA" H 1955 4890 60  0001 C CNN "PN"
	1    1955 4890
	1    0    0    -1  
$EndComp
$Comp
L SolderJumper_2_Open JP5
U 1 1
P 1955 4990
F 0 "JP5" H 2080 5030 50  0000 C CNN
F 1 "SolderJumper_2_Open" H 1955 4890 50  0001 C CNN
F 2 "WIZE-SHIELD:SolderJumper-2_P1.3mm_Open_Pad1.0x1.5mm" H 1955 4990 50  0001 C CNN
F 3 "" H 1955 4990 50  0001 C CNN
F 4 "Solder Jumper Open" H 1955 4990 60  0001 C CNN "Function"
F 5 "NA" H 1955 4990 60  0001 C CNN "PN"
	1    1955 4990
	1    0    0    -1  
$EndComp
$Comp
L SolderJumper_2_Open JP6
U 1 1
P 1955 5090
F 0 "JP6" H 2080 5130 50  0000 C CNN
F 1 "SolderJumper_2_Open" H 1955 4990 50  0001 C CNN
F 2 "WIZE-SHIELD:SolderJumper-2_P1.3mm_Open_Pad1.0x1.5mm" H 1955 5090 50  0001 C CNN
F 3 "" H 1955 5090 50  0001 C CNN
F 4 "Solder Jumper Open" H 1955 5090 60  0001 C CNN "Function"
F 5 "NA" H 1955 5090 60  0001 C CNN "PN"
	1    1955 5090
	1    0    0    -1  
$EndComp
$Comp
L SolderJumper_2_Open JP7
U 1 1
P 1955 5190
F 0 "JP7" H 2080 5230 50  0000 C CNN
F 1 "SolderJumper_2_Open" H 1955 5090 50  0001 C CNN
F 2 "WIZE-SHIELD:SolderJumper-2_P1.3mm_Open_Pad1.0x1.5mm" H 1955 5190 50  0001 C CNN
F 3 "" H 1955 5190 50  0001 C CNN
F 4 "Solder Jumper Open" H 1955 5190 60  0001 C CNN "Function"
F 5 "NA" H 1955 5190 60  0001 C CNN "PN"
	1    1955 5190
	1    0    0    -1  
$EndComp
$Comp
L SolderJumper_2_Open JP2
U 1 1
P 1955 4690
F 0 "JP2" H 2080 4730 50  0000 C CNN
F 1 "SolderJumper_2_Open" H 1955 4590 50  0001 C CNN
F 2 "WIZE-SHIELD:SolderJumper-2_P1.3mm_Open_Pad1.0x1.5mm" H 1955 4690 50  0001 C CNN
F 3 "" H 1955 4690 50  0001 C CNN
F 4 "Solder Jumper Open" H 1955 4690 60  0001 C CNN "Function"
F 5 "NA" H 1955 4690 60  0001 C CNN "PN"
	1    1955 4690
	1    0    0    -1  
$EndComp
$Comp
L R R9
U 1 1
P 8190 3480
F 0 "R9" V 8100 3345 50  0000 C CNN
F 1 "0R" V 8100 3605 50  0000 C CNN
F 2 "WIZE-SHIELD:R_0603_ANTENNA" H 8190 3480 60  0001 C CNN
F 3 "" H 8190 3480 60  0000 C CNN
F 4 "Series Resistor" V 8190 3480 60  0001 C CNN "Function"
F 5 "CRCW06030000Z0EAC" H 8190 3480 60  0001 C CNN "PN"
	1    8190 3480
	0    1    -1   0   
$EndComp
Text Notes 8820 3510 0    60   ~ 12
SMA Antenna\nConnector
$Comp
L GND #PWR025
U 1 1
P 8685 4385
F 0 "#PWR025" H 8685 4385 50  0001 C CNN
F 1 "GND" H 8685 4315 50  0000 C CNN
F 2 "" H 8685 4385 60  0000 C CNN
F 3 "" H 8685 4385 60  0000 C CNN
	1    8685 4385
	1    0    0    -1  
$EndComp
Wire Wire Line
	8540 3480 8440 3480
Wire Wire Line
	7770 3480 7940 3480
Wire Wire Line
	7770 3280 7770 4135
Wire Wire Line
	7770 3280 7205 3280
Text Notes 8820 4170 0    60   ~ 12
u.FL Antenna\nConnector
$Comp
L Conn_Coaxial_uFL J4
U 1 1
P 8685 4135
F 0 "J4" H 8695 4255 50  0000 C CNN
F 1 "Conn_Coaxial_uFL" V 8800 4135 50  0001 C CNN
F 2 "WIZE-SHIELD:uFL-CONN" H 8685 4135 50  0001 C CNN
F 3 "" H 8685 4135 50  0001 C CNN
F 4 "uFL Antenna Connector" H 8685 4135 60  0001 C CNN "Function"
F 5 "U.FL-R-SMT(10)" H 8685 4135 60  0001 C CNN "PN"
	1    8685 4135
	1    0    0    -1  
$EndComp
Wire Wire Line
	8685 4335 8685 4320
Wire Wire Line
	8645 4320 8725 4320
Wire Wire Line
	8725 4320 8725 4295
Wire Wire Line
	8645 4320 8645 4295
Connection ~ 8685 4320
Wire Wire Line
	7770 4135 8535 4135
Connection ~ 7770 3480
$Comp
L SolderJumper_2_Bridged JP9
U 1 1
P 1955 5915
F 0 "JP9" H 2085 5955 50  0000 C CNN
F 1 "SolderJumper_2_Bridged" H 1955 5815 50  0001 C CNN
F 2 "WIZE-SHIELD:SolderJumper-2_P1.3mm_Bridged_Pad1.0x1.5mm" H 1955 5915 50  0001 C CNN
F 3 "" H 1955 5915 50  0001 C CNN
F 4 "Solder Jumper Bridged" H 1955 5915 60  0001 C CNN "Function"
F 5 "NA" H 1955 5915 60  0001 C CNN "PN"
	1    1955 5915
	1    0    0    -1  
$EndComp
$Comp
L SolderJumper_2_Open JP15
U 1 1
P 1465 2620
F 0 "JP15" H 1625 2660 50  0000 C CNN
F 1 "SolderJumper_2_Open" H 1465 2520 50  0001 C CNN
F 2 "WIZE-SHIELD:SolderJumper-2_P1.3mm_Open_Pad1.0x1.5mm" H 1465 2620 50  0001 C CNN
F 3 "" H 1465 2620 50  0001 C CNN
F 4 "Solder Jumper Open" H 1465 2620 60  0001 C CNN "Function"
F 5 "NA" H 1465 2620 60  0001 C CNN "PN"
	1    1465 2620
	1    0    0    -1  
$EndComp
$Comp
L SolderJumper_2_Open JP16
U 1 1
P 1465 2720
F 0 "JP16" H 1630 2760 50  0000 C CNN
F 1 "SolderJumper_2_Open" H 1465 2620 50  0001 C CNN
F 2 "WIZE-SHIELD:SolderJumper-2_P1.3mm_Open_Pad1.0x1.5mm" H 1465 2720 50  0001 C CNN
F 3 "" H 1465 2720 50  0001 C CNN
F 4 "Solder Jumper Open" H 1465 2720 60  0001 C CNN "Function"
F 5 "NA" H 1465 2720 60  0001 C CNN "PN"
	1    1465 2720
	1    0    0    -1  
$EndComp
$Comp
L LOGO G3
U 1 1
P 4240 7305
F 0 "G3" H 4280 7475 60  0000 C CNN
F 1 "OSH" H 4315 7375 60  0000 C CNN
F 2 "WIZE-SHIELD:osh" H 4240 7305 60  0001 C CNN
F 3 "" H 4240 7305 60  0000 C CNN
F 4 "Logo Mark" H 4240 7305 60  0001 C CNN "Function"
F 5 "NA" H 4240 7305 60  0001 C CNN "PN"
	1    4240 7305
	1    0    0    -1  
$EndComp
$Comp
L LOGO G4
U 1 1
P 3550 7305
F 0 "G4" H 3590 7475 60  0000 C CNN
F 1 "PB_FREE" H 3725 7375 60  0000 C CNN
F 2 "WIZE-SHIELD:Pb-free" H 3550 7305 60  0001 C CNN
F 3 "" H 3550 7305 60  0000 C CNN
F 4 "Logo Mark" H 3550 7305 60  0001 C CNN "Function"
F 5 "NA" H 3550 7305 60  0001 C CNN "PN"
	1    3550 7305
	1    0    0    -1  
$EndComp
$EndSCHEMATC
